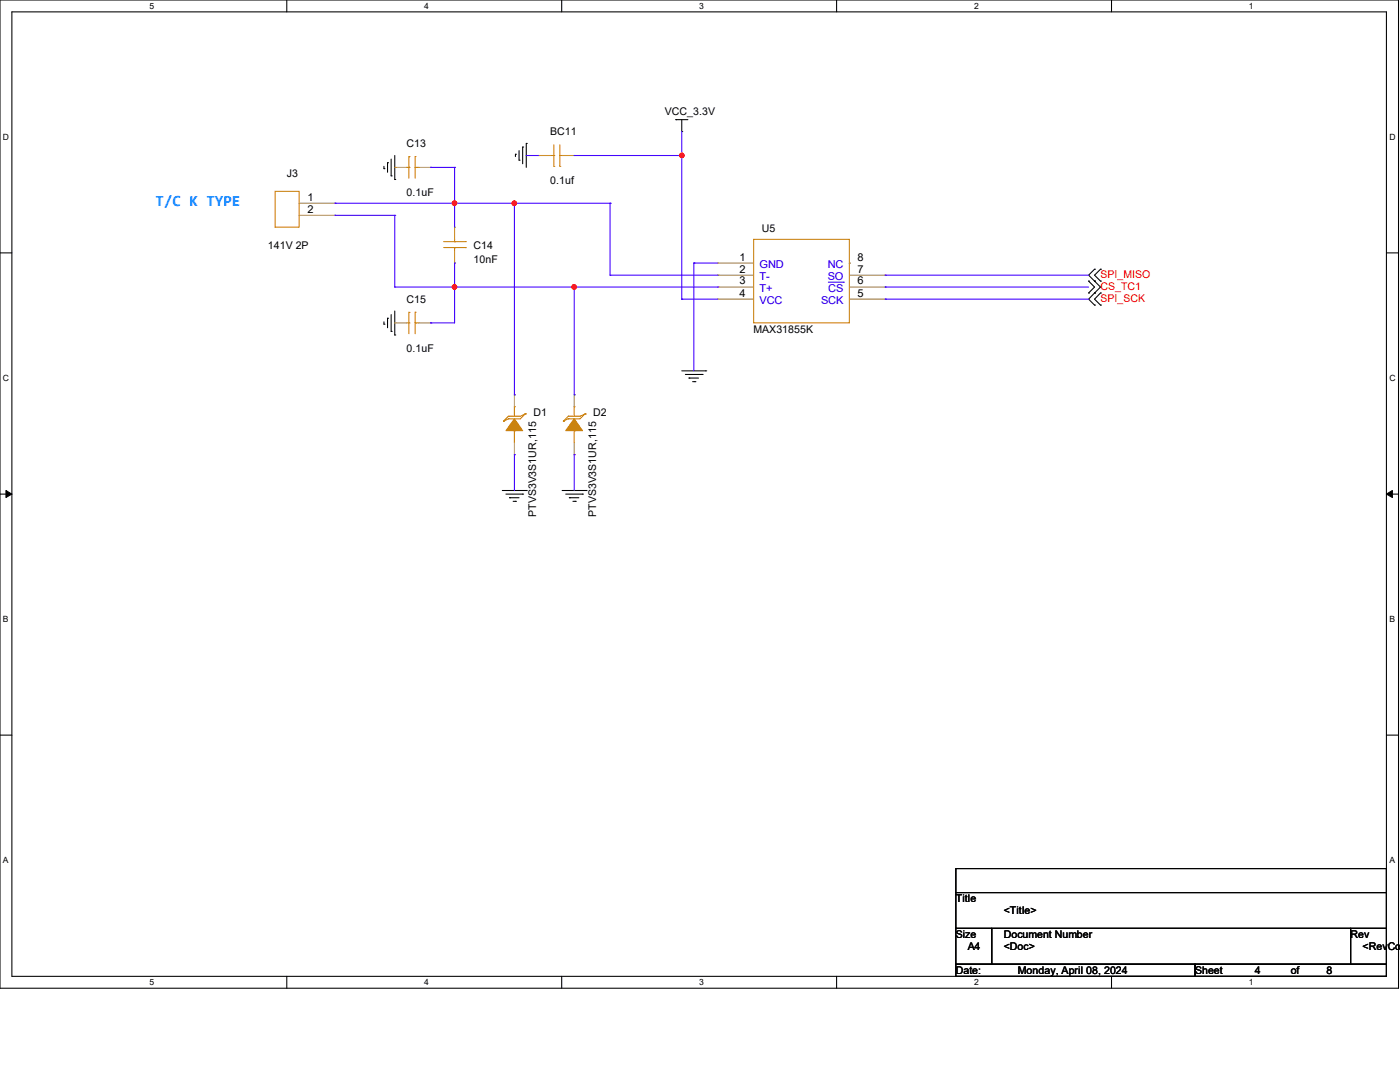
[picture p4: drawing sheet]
<svg xmlns="http://www.w3.org/2000/svg" width="279mm" height="216mm" viewBox="0 0 279 216" stroke-linecap="round" stroke-linejoin="round" font-family="sans-serif">
<path d="M0 0h279.1v197.2h-279.1zM2.4 2.4h274.3v192.4h-274.3z" fill="none" stroke="#000" stroke-width=".21"/>
<g fill="#fff">
<path d="M29.8 .3h.9v1.9h-.9z"/>
<path d="M29.8 195.1h.9v1.9h-.9z"/>
</g>
<path d="M57.2 0v2.4M57.2 194.8v2.4" fill="none" stroke="#000" stroke-width=".21"/>
<g fill="#fff">
<path d="M84.7 .3h.9v1.9h-.9z"/>
<path d="M84.7 195.1h.9v1.9h-.9z"/>
</g>
<path d="M112.1 0v2.4M112.1 194.8v2.4" fill="none" stroke="#000" stroke-width=".21"/>
<g fill="#fff">
<path d="M139.5 .3h1v1.9h-1z"/>
<path d="M139.5 195.1h1v1.9h-1z"/>
</g>
<path d="M167 0v2.4M167 194.8v2.4" fill="none" stroke="#000" stroke-width=".21"/>
<g fill="#fff">
<path d="M194.4 .3h.9v1.9h-.9z"/>
<path d="M194.4 195.1h.9v1.9h-.9z"/>
</g>
<path d="M221.8 0v2.4M221.8 194.8v2.4" fill="none" stroke="#000" stroke-width=".21"/>
<g fill="#fff">
<path d="M249.3 .3h.9v1.9h-.9z"/>
<path d="M249.3 195.1h.9v1.9h-.9z"/>
<path d="M.6 26.4h1.2v1.9h-1.2z"/>
<path d="M277.3 26.4h1.2v1.9h-1.2z"/>
<path d="M.6 74.5h1.2v1.9h-1.2z"/>
<path d="M277.3 74.5h1.2v1.9h-1.2z"/>
</g>
<path d="M0 50.5h2.4M276.7 50.5h2.4" fill="none" stroke="#000" stroke-width=".21"/>
<g fill="#fff">
<path d="M.6 122.6h1.1v1.9h-1.1z"/>
<path d="M277.3 122.6h1.1v1.9h-1.1z"/>
</g>
<path d="M0 98.6h2.4M276.7 98.6h2.4" fill="none" stroke="#000" stroke-width=".21"/>
<path d="M1.2 97.9l1.2 .7-1.2 .7zM276.7 98.6l1.2-.7v1.4z" fill="#000" stroke="#000" stroke-width=".2"/>
<g fill="#fff">
<path d="M.6 170.7h1.1v1.9h-1.1z"/>
<path d="M277.3 170.7h1.1v1.9h-1.1z"/>
</g>
<g fill="none" stroke="#000" stroke-width=".21">
<path d="M76.6 33.7h.1M76.6 33.2v.5M77.3 32.5h.1M77.3 32.5v1.9M78.1 35.1h.1M78.1 31.7v3.4M78.8 35.8h.1M78.8 31v4.8M102.9 30.8h.1M102.9 30.8v.4M103.6 32h.1M103.6 30.1v1.9"/>
<path d="M104.3 29.3h.1M104.3 29.3v3.4M105 28.6h.1M105 28.6v4.8M134.9 23.9h.1M134.9 23.9h2.4M136.1 26.2h.1M136.1 23.9v2.3M217.3 58.5h.1M217.3 56.1h.1M217.3 56.1l1.1 1.2-1.1 1.2M218.4 58.5h.1"/>
<path d="M218.4 56.1h.1M218.4 53.7h.1M218.4 53.7l-1.1 1.2 2.3 2.4-1.2 1.2M218.4 58.5l-1.1 1.2 1.1 1.2M219.6 58.5h.1M219.6 53.7h.1M219.6 56.1h.1M219.6 58.5l-1.2 1.2 1.2 1.2M219.6 53.7l-1.2 1.2 1.2 1.2M76.6 64.7h.1M76.6 64.2v.5M77.3 63.5h.1"/>
<path d="M77.3 63.5v1.9M78.1 66.1h.1M78.1 62.8v3.3M78.8 66.8h.1M78.8 62.1v4.7M136.1 74h4.7M136.8 74.7h3.3M137.5 75.4h.1M137.5 75.4h1.9M138.2 76.2h.5M138.7 76.2h.1M140.1 74.7h.1"/>
<path d="M140.8 74h.1M218.4 60.9h.1M219.6 60.9h.1M100.2 97.9h4.8M101 98.6h3.3M101.7 99.3h.1M101.7 99.3h1.9M104.3 98.6h.1M105 97.9h.1M112.2 97.9h4.8M112.9 98.6h3.3M113.6 99.3h.1"/>
<path d="M113.6 99.3h1.9M116.2 98.6h.1M117 97.9h.1M102.4 100h.5M102.9 100h.1M114.3 100h.5M114.8 100h.1M0 146.7h2.4M276.7 146.7h2.4M190.8 173.3h85.9v4.8h-85.9zM190.8 178.1h85.9v7.2h-85.9zM190.8 185.3h7.1v7.1h-7.1z"/>
<path d="M190.8 192.4h47.7v2.4h-47.7zM197.9 185.3h71.6v7.1h-71.6zM238.5 192.4h38.2v2.4h-38.2zM269.5 185.3h7.2v7.1h-7.2z"/>
</g>
<g fill="none" stroke="#cc8006" stroke-width=".21">
<path d="M54.9 38.2h4.8v7.1h-4.8zM81.2 33.4h.4M81.6 33.4h.1M81.6 31.2h.1M81.6 31.2v4.4M82.8 31.2h.1M82.8 33.4h.1M82.8 33.4h.8M82.8 31.2v4.4M109.8 31h.7M110.5 33.2h.1M110.5 31h.1"/>
<path d="M110.5 28.9v4.3M111.7 31h.1M111.7 33.2h.1M111.7 31h.5M111.7 28.9v4.3M88.6 49.4h4.3M88.6 48.2h4.3M90.7 48.2h.1M90.7 49.4h.1M90.7 47.8v.4M90.7 49.4v.7M92.9 49.4h.1"/>
<path d="M92.9 48.2h.1M150.4 47.8h19.1v16.6h-19.1zM81.2 64.4h.4M81.6 64.4h.1M81.6 62.3h.1M81.6 62.3v4.3M82.8 62.3h.1M82.8 64.4h.1M82.8 62.3v4.3M82.8 64.4h.8M100.5 84h.1M101.5 83.1h.1"/>
<path d="M101.5 83.6h.1M101.5 83.1l-1 .9M101.5 83.6l-1 .4M102.7 85.9h.1M102.7 81.2h.1M102.7 81.2v1.9M102.7 85.9v2.4M104.8 82.6h.1M104.8 82.6l-1 .5h-2.3M104.8 82.6l-1 1h-2.3M112.4 84h.1M113.4 83.1h.1"/>
<path d="M113.4 83.6h.1M113.4 83.1l-1 .9M113.4 83.6l-1 .4M114.6 85.9h.1M114.6 81.2h.1M114.6 81.2v1.9M114.6 85.9v2.4M116.8 82.6h.1M116.8 82.6l-1 .5h-2.4M116.8 82.6l-1 1h-2.4"/>
</g>
<g fill="none" stroke="#a84" stroke-width=".21">
<path d="M78.8 33.4h.1M78.8 33.4h2.4M83.6 33.4h2.3M85.9 33.4h.1M107.4 31h.1M107.4 31h2.4M112.2 31h2.4M114.6 31h.1M59.7 40.6h7.1M59.7 43h7.1M66.8 40.6h.1M66.8 43h.1"/>
<path d="M90.7 45.3h.1M90.7 52.5h.1M90.7 45.3v2.5M90.7 50.1v2.4M143.3 52.5h.1M143.3 54.9h.1M143.3 57.3h.1M143.3 59.7h.1M143.3 52.5h7.1M143.3 54.9h7.1M143.3 57.3h7.1M143.3 59.7h7.1"/>
<path d="M169.5 52.5h.1M169.5 54.9h7.2M169.5 57.3h7.2M169.5 59.7h7.2M176.7 59.7h.1M176.7 57.3h.1M176.7 54.9h.1M78.8 64.4h.1M78.8 64.4h2.4M83.6 64.4h2.3M85.9 64.4h.1M102.7 78.8h.1"/>
<path d="M102.7 78.8v2.4M114.6 78.8h.1M114.6 78.8v2.4M102.7 90.7h.1M102.7 88.3v2.4M114.6 90.7h.1M114.6 88.3v2.4"/>
</g>
<path d="M165.3 56.3h3M168.3 56.3h.1" fill="none" stroke="#00c" stroke-width=".2"/>
<g fill="#cc8006" stroke="#cc8006" stroke-width=".21">
<path d="M102.7 83.6l1.6 2.3h-3.3z" fill-rule="evenodd"/>
<path d="M114.6 83.6l1.6 2.3h-3.3z" fill-rule="evenodd"/>
</g>
<g fill="none" stroke="#4200ff" stroke-width=".21">
<path d="M85.9 33.4h.1M85.9 33.4h4.8M90.7 33.4h.1M90.7 33.4v11.9M105 31h.1M105 31h2.4M114.6 31h21.5M136.1 31h.1M136.1 26.2v33.5M66.8 40.6h.1M66.8 43h.1M66.8 40.6h55"/>
<path d="M66.8 43h12M78.8 43h.1M78.8 57.3h.1M78.8 43v14.3M78.8 57.3h64.5M90.7 40.6h.1M90.7 52.5h.1M90.7 57.3h.1M90.7 52.5v11.9h-4.8M102.7 40.6h.1M102.7 40.6v38.2M114.6 57.3h.1"/>
<path d="M114.6 57.3v21.5M121.8 40.6h.1M121.8 54.9h.1M121.8 40.6v14.3M121.8 54.9h21.5M136.1 59.7h.1M136.1 59.7h7.2M138.5 52.5h.1M138.5 52.5h4.8M138.5 52.5v21.5M143.3 57.3h.1M176.7 54.9h.1"/>
<path d="M176.7 57.3h.1M176.7 59.7h.1M176.7 54.9h40.6M176.7 57.3h40.6M176.7 59.7h40.6M85.9 64.4h.1M102.7 78.8h.1M114.6 78.8h.1M102.7 90.7h.1M102.7 90.7v7.2M114.6 90.7h.1M114.6 90.7v7.2"/>
</g>
<g fill="#f00" stroke="#f00" stroke-width=".21">
<circle cx="90.7" cy="40.6" r=".44"/>
<circle cx="90.7" cy="57.3" r=".44"/>
<circle cx="136.1" cy="31" r=".46"/>
<circle cx="102.6" cy="40.6" r=".44"/>
<circle cx="114.6" cy="57.3" r=".44"/>
</g>
<text font-size="3.1" fill="#0080ff" x="31" y="41">T/C K TYPE</text>
<g font-size="2.2">
<text x="61.3" y="40">1</text>
<text x="61.3" y="42.5">2</text>
<text x="147.6" y="52">1</text>
<text x="171.2" y="52">8</text>
<text x="147.6" y="54.4">2</text>
<text x="147.6" y="56.8">3</text>
<text x="147.6" y="59.2">4</text>
<text x="171.2" y="59.2">5</text>
<text x="171.2" y="56.8">6</text>
<text x="171.2" y="54.4">7</text>
</g>
<g font-size="2.2" fill="#00c">
<text x="151.6" y="53.5">GND</text>
<text x="165.2" y="53.5">NC</text>
<text x="151.6" y="55.9">T-</text>
<text x="151.6" y="58.3">T+</text>
<text x="165.2" y="55.9">SO</text>
<text x="165.3" y="58.3">CS</text>
<text x="151.6" y="60.7">VCC</text>
<text x="163.9" y="60.7">SCK</text>
</g>
<g font-size="2.1">
<text x="132.7" y="22.9">VCC_3.3V</text>
<text x="81.2" y="29.4">C13</text>
<text x="109.8" y="27">BC11</text>
<text x="57.3" y="35.3">J3</text>
<text x="81.2" y="39.2">0.1uF</text>
<text x="109.8" y="36.8">0.1uf</text>
<text x="152.1" y="46.4">U5</text>
<text x="53.5" y="49.7">141V 2P</text>
<text x="94.5" y="49.7">C14</text>
<text x="94.5" y="52.5">10nF</text>
<text x="81.2" y="60.4">C15</text>
<text x="81.2" y="70.2">0.1uF</text>
<text x="150.4" y="66.4">MAX31855K</text>
<text x="106.5" y="83.1">D1</text>
<text x="118.4" y="83.1">D2</text>
<text x="107" y="103.1" transform="rotate(-90 107 103.1)">PTVS3V3S1UR,115</text>
<text x="119" y="103.1" transform="rotate(-90 119 103.1)">PTVS3V3S1UR,115</text>
<text x="190.8" y="180">Title</text>
<text x="200.3" y="182.4">&lt;Title&gt;</text>
<text x="190.8" y="187.2">Size</text>
<text x="193.1" y="189.6">A4</text>
<text x="200.3" y="187.2">Document Number</text>
<text x="200.3" y="189.6">&lt;Doc&gt;</text>
<text x="269.5" y="187.2">Rev</text>
<text x="271.9" y="189.6">&lt;RevCod</text>
<text x="190.8" y="194.4">Date:</text>
<text x="203.2" y="194.4">Monday, April 08, 2024</text>
<text x="238.5" y="194.4">Sheet</text>
<text x="250.4" y="194.4">4</text>
<text x="257.6" y="194.4">of</text>
<text x="264.7" y="194.4">8</text>
</g>
<g font-size="2.1" fill="#f00">
<text x="219.6" y="57.8">CS_TC1</text>
<text x="219.6" y="55.4">SPI_MISO</text>
<text x="219.6" y="60.2">SPI_SCK</text>
</g>
<g font-size="1.7">
<text x="29.8" y="1.8">5</text>
<text x="84.7" y="1.8">4</text>
<text x="139.5" y="1.8">3</text>
<text x="194.4" y="1.8">2</text>
<text x="249.3" y="1.8">1</text>
<text x=".6" y="27.9">D</text>
<text x="277.3" y="27.9">D</text>
<text x=".6" y="76">C</text>
<text x="277.3" y="76">C</text>
<text x=".6" y="124.2">B</text>
<text x="277.3" y="124.2">B</text>
<text x=".6" y="172.3">A</text>
<text x="277.3" y="172.3">A</text>
<text x="29.8" y="196.6">5</text>
<text x="84.7" y="196.6">4</text>
<text x="139.5" y="196.6">3</text>
<text x="194.4" y="196.6">2</text>
<text x="249.3" y="196.6">1</text>
</g>
</svg>
